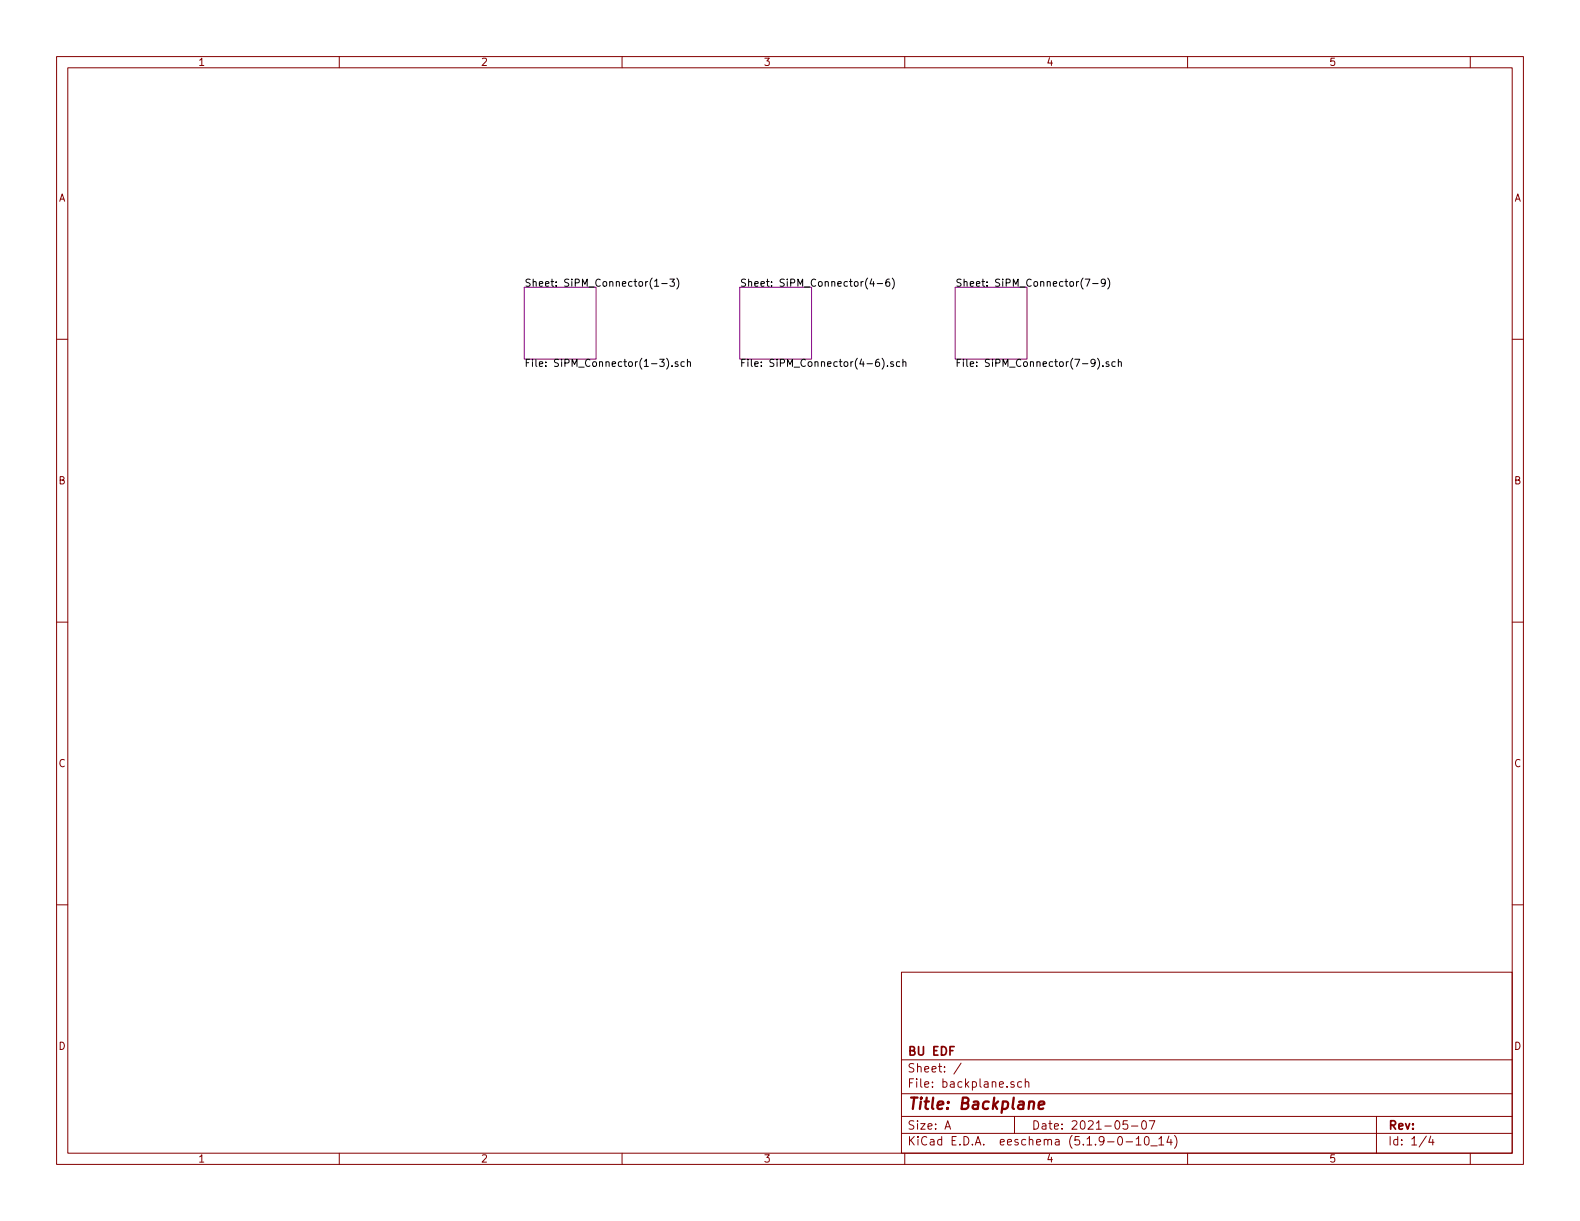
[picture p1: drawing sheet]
<svg xmlns="http://www.w3.org/2000/svg" width="279mm" height="216mm" viewBox="0 0 279 216" stroke-linecap="round" stroke-linejoin="round" font-family="sans-serif">
<g fill="none" stroke="#840000" stroke-width=".18">
<path d="M10 10h259.4v195.9h-259.4zM12 12h255.4v191.9h-255.4zM60 10v2M110 10v2M160 10v2M210 10v2M260 10v2M10 60h2M267.4 60h2M10 110h2M267.4 110h2M10 160h2"/>
<path d="M267.4 160h2M159.4 171.9h108v32h-108zM159.4 197.4h108M159.4 193.4h108M159.4 187.4h108M167.1 199.7l.5-1.5 .5 1.5M167.2 199.2h.8M170 188l-1.3 1.9M179.3 191.3h-.4l-.2 .2 .1 .2 .5 .1v.4h-.6M179.4 197.4v3M180.7 191.3h-.5l-.2 .2v.6l.2 .2 .5-.1M181.3 191.4l.2-.1h.4v1"/>
<path d="M181.3 190.8v1.5M199.4 198.2h-.7l-.1 .7 .2-.1h.5l.1 .2v.5l-.2 .2-.6-.2M200.1 199.1h1.1M202 198.3l.4-.1a.94 .94 0 0 1 0 1.5 .82 .82 0 0 1-.4-1.4zM203.2 198.2h1l-.6 1.5M243.4 197.4v6.5M60 203.9v2M110 203.9v2M159.4 200.4h108M160 203.9v2M199.1 201.9h1.2M200.9 201.4l.4-.4v1.5"/>
<path d="M200.9 202.5h.9M202.5 201.1l.3-.1a.94 .94 0 0 1 0 1.5l-.4-.3v-.7zM203.5 202.6h1.1M204.9 201.4l.5-.4v1.5M204.9 202.5h.9M206.7 200.9l-.4 1.1h1M207.1 201.5v1M207.7 200.8a1.71 1.71 0 0 1 0 2.2M210 203.9v2M252.2 200.9l-1.2 1.9M253 200.9l-.3 1.1h.9M253.4 201.5v1"/>
<path d="M260 203.9v2"/>
</g>
<path d="M183.7 195.4l1-.2-.1-.4h-.6l-.3 .2v1l.2 .1 .6-.1" fill="none" stroke="#840000" stroke-width=".41"/>
<path d="M92.7 50.8h12.7v12.7h-12.7zM130.8 50.8h12.7v12.7h-12.7zM168.9 50.8h12.7v12.7h-12.7z" fill="none" stroke="#840084" stroke-width=".18"/>
<g fill="none" stroke="#000" stroke-width=".18">
<path d="M115.7 49.7l.4-.3v1.2M115.7 50.6h.8M117 50.1h1M118.5 49.4h.8l-.5 .4 .4 .2v.6h-.5l-.2-.1M119.7 49.2a1.47 1.47 0 0 1 0 1.9M154.2 49.3l-.4 .9h.8M154.5 49.8v.8M155.1 50.1h1M157.3 49.4h-.4a.87 .87 0 0 0 0 1.2l.4-.1v-.5l-.4-.2-.3 .3M157.8 49.2a1.47 1.47 0 0 1 0 1.9M191.9 49.4h.8l-.5 1.2M193.2 50.1h1"/>
<path d="M195.5 49.9l-.3 .2h-.2l-.3-.2 .1-.4 .2-.1h.2l.3 .2a.97 .97 0 0 1-.3 1h-.3M195.9 49.2a1.47 1.47 0 0 1 0 1.9M116.7 63.5h.7l-.4 .5 .4 .1v.6l-.2 .1-.5-.1M117.9 63.3a1.47 1.47 0 0 1 0 2M118.8 64.7v.1M119.9 64h-.3l-.2 .1 .1 .2 .4 .1v.3h-.5M121 64h-.4l-.2 .2 .1 .5h.5M121.6 64.1l.1-.1h.3l.1 .8M121.6 63.5v1.3M155.4 63.5h-.2a.79 .79 0 0 0-.1 1.3l.4-.1v-.6l-.4-.1-.3 .3M156 63.3a1.47 1.47 0 0 1 0 2M156.9 64.7v.1"/>
<path d="M158 64h-.3l-.2 .1 .1 .2 .4 .1v.3h-.5M159.1 64h-.4l-.2 .2 .1 .5h.5M159.7 64.1l.1-.1h.3l.1 .8M159.7 63.5v1.3M193.6 64.1l-.2 .2h-.4l-.1-.2v-.3l.3-.3h.2l.2 .3a.88 .88 0 0 1-.2 .9l-.4 .1M194.1 63.3a1.47 1.47 0 0 1 0 2M195 64.7v.1M196.1 64h-.3l-.2 .1 .1 .2 .4 .1v.3h-.5M197.2 64h-.4l-.2 .2 .1 .5h.5M197.8 64.1l.1-.1h.3l.1 .8M197.8 63.5v1.3"/>
</g>
<text font-size="2.8" fill="#840000" x="160.4" y="196.2">Title: Backplane</text>
<g font-size="2.1" fill="#840000">
<text x="160.4" y="189.6">Sheet: /</text>
<text x="160.4" y="186.6">BU EDF</text>
<text x="160.4" y="192.3">File: backplane.sch</text>
<text x="160.4" y="202.5">KiCad E.D.A. eeschema (5.1.9-0-10_14)</text>
<text x="160.4" y="199.7">Size: A</text>
<text x="182.4" y="199.7">Date: 2021-05-07</text>
<text x="245.4" y="199.7">Rev:</text>
<text x="245.4" y="202.5">Id: 1/4</text>
</g>
<g font-size="1.8" fill="#840000">
<text x="35" y="11.6">1</text>
<text x="85" y="11.6">2</text>
<text x="135" y="11.6">3</text>
<text x="185" y="11.6">4</text>
<text x="235" y="11.6">5</text>
<text x="10.4" y="35.6">A</text>
<text x="267.8" y="35.6">A</text>
<text x="10.4" y="85.6">B</text>
<text x="267.8" y="85.6">B</text>
<text x="10.4" y="135.6">C</text>
<text x="267.8" y="135.6">C</text>
<text x="10.4" y="185.6">D</text>
<text x="267.8" y="185.6">D</text>
<text x="35" y="205.5">1</text>
<text x="85" y="205.5">2</text>
<text x="135" y="205.5">3</text>
<text x="185" y="205.5">4</text>
<text x="235" y="205.5">5</text>
</g>
<g font-size="1.8">
<text x="92.7" y="50.7">Sheet: SiPM_Connector(1-3)</text>
<text x="130.8" y="50.7">Sheet: SiPM_Connector(4-6)</text>
<text x="168.9" y="50.7">Sheet: SiPM_Connector(7-9)</text>
<text x="92.7" y="64.9">File: SiPM_Connector(1-3).sch</text>
<text x="130.8" y="64.9">File: SiPM_Connector(4-6).sch</text>
<text x="168.9" y="64.9">File: SiPM_Connector(7-9).sch</text>
</g>
</svg>
